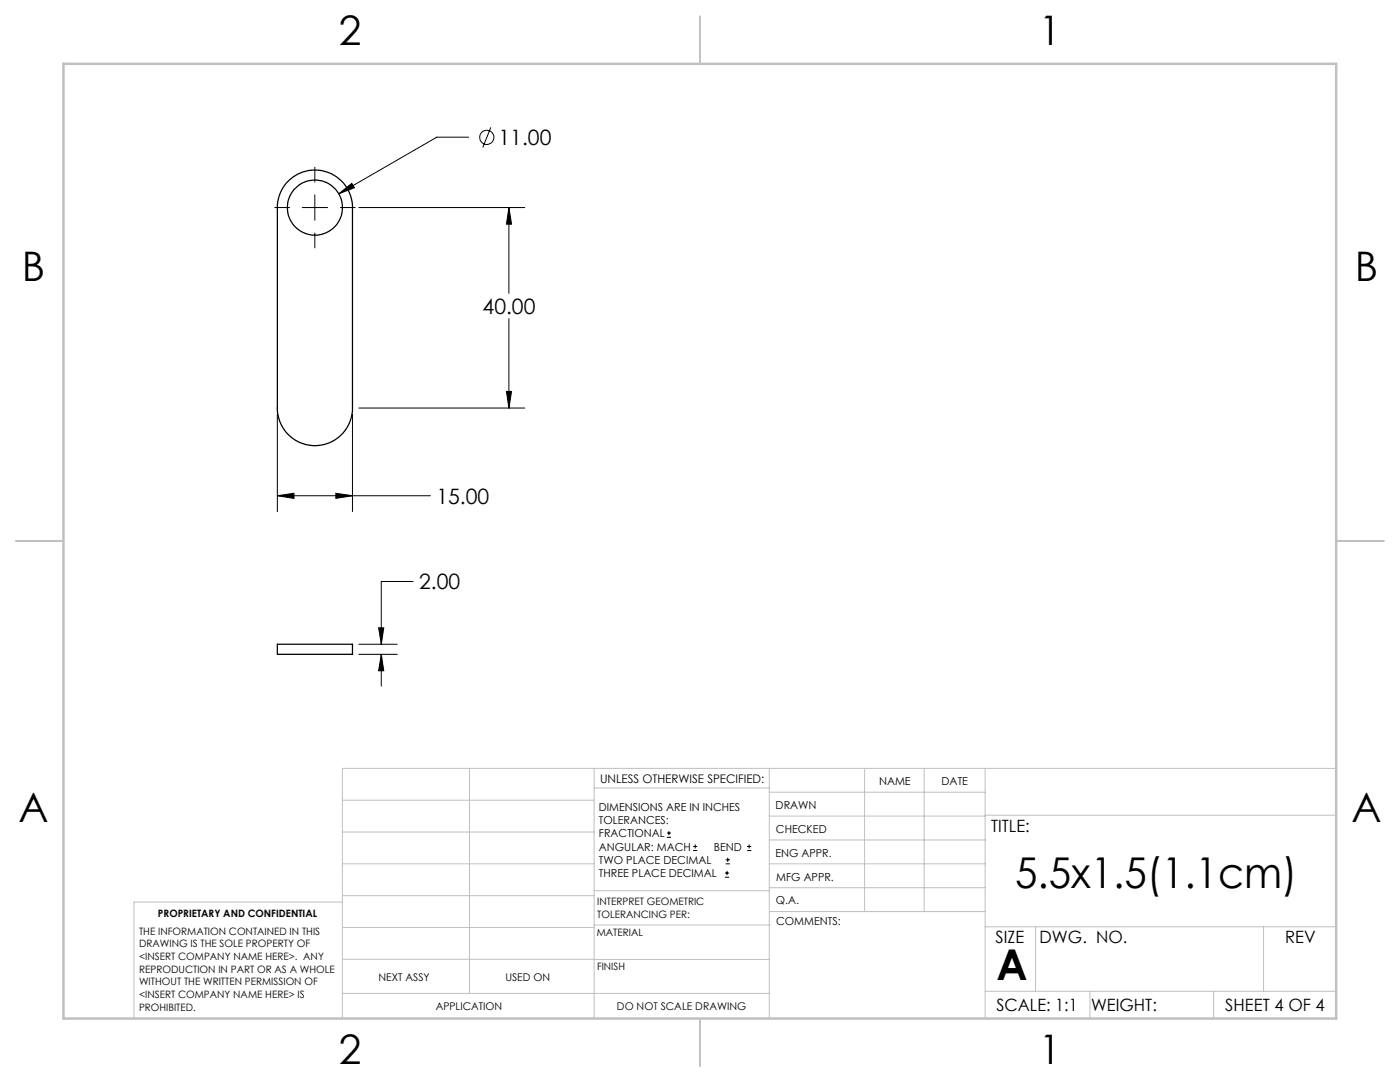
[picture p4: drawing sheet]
<svg xmlns="http://www.w3.org/2000/svg" width="279mm" height="216mm" viewBox="0 0 279 216" stroke-linecap="round" stroke-linejoin="round" font-family="sans-serif">
<g fill="none" stroke="#000" stroke-width=".25">
<path d="M57.6 36a7.5 7.5 0 0 1 8.2-1.5 7.5 7.5 0 0 1 4.5 6.9v40a7.5 7.5 0 0 1-7.5 7.5 7.5 7.5 0 0 1-7.4-7.5v-40a7.5 7.5 0 0 1 2.2-5.4zM55.4 128.6h14.9v2h-14.9z"/>
<circle cx="62.9" cy="41.4" r="5.5"/>
</g>
<g fill="none" stroke="#000" stroke-width=".2">
<path d="M62.8 33.4v2.9M62.8 38.9v5.1M67.6 38.7l2.6-2.1 .5 .9zM93.5 27.4h-6.3l-19.6 11.3M98 25.4l-1.7 4M54.8 41.4h3M60.3 41.4h5.1M62.8 46.5v3M67.9 41.4h3M71.6 41.4h33.1M101.6 41.4l.5 3.3h-1zM101.6 41.4v17.1"/>
<path d="M101.1 78.1h1l-.5 3.3zM101.6 63.6v17.8M55.4 98.9l3.3-.5v1zM55.4 82.7v19.4M55.4 98.9h30.5M67 98.4l3.3 .5-3.3 .5zM70.3 82.7v19.4M71.6 81.4h33.1M82.4 116h-6.3v12.6M71.6 128.6h7.7M71.6 130.6h7.7M75.6 125.3h1l-.5 3.3z"/>
<path d="M76.1 130.6l.5 3.2h-1zM76.1 130.6v6.3M133.1 167.1h.8M133.1 166.2h.8M133.5 165.8v.9M138.3 169.7h.8M138.3 168.9h.8M138.7 168.5v.8M144.7 175h.8M144.7 174.2h.8M144.8 172.4h.9M144.8 171.6h.9"/>
<path d="M145.1 173.8v.8M145.2 171.1v.9M149.1 169.7h.8M149.1 168.9h.8M149.5 168.5v.8"/>
<circle cx="97.1" cy="27.4" r="1.42"/>
</g>
<g fill="none" stroke="#c0c0c0" stroke-width=".2">
<path d="M68.3 159.7h50.3M93.7 153.3v44.9M118.6 153.3v49.9M118.6 157.2h34.9M153.5 153.3v49.9M153.5 158.1h43.1M172.5 153.3v28.6M184.4 153.3v28.6M196.6 153.3v49.9M266.7 153.3h-198.4v49.9M68.3 178.7h50.3M68.3 172.4h50.3"/>
<path d="M68.3 166h50.3M68.3 180h-41.6v23.2M118.6 177.7h35M153.5 167.6h43.1M153.5 162.8h43.1M153.5 172.4h43.1M153.5 177.1h43.1M196.6 162.7h70.1M68.3 198.2h85.2M68.3 191.4l85.2 .1M68.3 185.1h50.3M118.6 184.6h35"/>
<path d="M153.6 181.9h43M196.6 197.8h70.1M196.6 184.9h70.1M206.7 184.9v12.9M217.5 197.8v5.4M242.2 197.8v5.4M252.2 184.9v12.9"/>
</g>
<path d="M139.7 3.2v9.5M3.1 107.9h9.6M266.7 107.9h9.5M139.7 203.2v9.6" fill="none" stroke="#c0c0c0" stroke-width=".25"/>
<path d="M12.7 12.7h254v190.5h-254z" fill="none" stroke="#c0c0c0" stroke-width=".5"/>
<path d="M75.6 125.3h1l-.5 3.3zM76.1 130.6l.5 3.2h-1zM67.6 38.7l3.1-1.2-.5-.9zM101.1 78.1h1l-.5 3.3zM101.6 41.4l.5 3.3h-1zM67 98.4l3.3 .5-3.3 .5zM55.4 98.9l3.3-.5v1z" fill="#000"/>
<g font-size="8.5">
<text x="202.6" y="177.2">5.5x1.5(1.1cm)</text>
<text x="198.9" y="195.5">A</text>
</g>
<g font-size="8.1">
<text x="67.6" y="8.9">2</text>
<text x="207.3" y="8.9">1</text>
<text x="4.4" y="56.2">B</text>
<text x="270.4" y="56.2">B</text>
<text x="3.7" y="164.1">A</text>
<text x="269.7" y="164.1">A</text>
<text x="67.6" y="212.4">2</text>
<text x="207.3" y="212.4">1</text>
</g>
<g font-size="4.2">
<text x="99.5" y="28.9">11.00</text>
<text x="96.3" y="62.6">40.00</text>
<text x="87.1" y="100.5">15.00</text>
<text x="83.6" y="117.6">2.00</text>
</g>
<g font-size="3.4">
<text x="197.8" y="166">TITLE:</text>
<text x="198.7" y="188.1">SIZE</text>
<text x="207.5" y="188.1">DWG. NO.</text>
<text x="256.5" y="188.2">REV</text>
<text x="198.8" y="201.7">SCALE: 1:1</text>
<text x="217.7" y="201.8">WEIGHT:</text>
<text x="244.5" y="201.7">SHEET 4 OF 4</text>
</g>
<text font-size="2.4" x="119.8" y="156.2">UNLESS OTHERWISE SPECIFIED:</text>
<g font-size="2.2">
<text x="119.5" y="161.8">DIMENSIONS ARE IN INCHES</text>
<text x="154.8" y="161.4">DRAWN</text>
<text x="175.4" y="156.6">NAME</text>
<text x="187.9" y="156.7">DATE</text>
<text x="119.5" y="164.4">TOLERANCES:</text>
<text x="119.5" y="167.1">FRACTIONAL</text>
<text x="154.9" y="166.3">CHECKED</text>
<text x="119.5" y="169.7">ANGULAR: MACH</text>
<text x="119.5" y="172.4">TWO PLACE DECIMAL</text>
<text x="142.5" y="169.7">BEND</text>
<text x="154.8" y="170.9">ENG APPR.</text>
<text x="119.5" y="175">THREE PLACE DECIMAL</text>
<text x="154.9" y="175.7">MFG APPR.</text>
<text x="154.9" y="180.4">Q.A.</text>
<text x="154.9" y="184.6">COMMENTS:</text>
</g>
<g font-size="2.1">
<text x="75.5" y="195.7">NEXT ASSY</text>
<text x="100.9" y="195.7">USED ON</text>
<text x="86.9" y="201.5">APPLICATION</text>
<text x="123.1" y="201.6">DO NOT SCALE DRAWING</text>
</g>
<g font-size="2">
<text x="31.5" y="182.9">PROPRIETARY AND CONFIDENTIAL</text>
<text x="119.2" y="180.6">INTERPRET GEOMETRIC</text>
<text x="119.2" y="183.1">TOLERANCING PER:</text>
<text x="27.8" y="186.5">THE INFORMATION CONTAINED IN THIS</text>
<text x="27.8" y="189">DRAWING IS THE SOLE PROPERTY OF</text>
<text x="27.8" y="191.6">&lt;INSERT COMPANY NAME HERE&gt;. ANY</text>
<text x="119.1" y="186.7">MATERIAL</text>
<text x="27.8" y="194.1">REPRODUCTION IN PART OR AS A WHOLE</text>
<text x="27.8" y="196.6">WITHOUT THE WRITTEN PERMISSION OF</text>
<text x="119.1" y="193.5">FINISH</text>
<text x="27.8" y="199.1">&lt;INSERT COMPANY NAME HERE&gt; IS</text>
<text x="27.8" y="201.7">PROHIBITED.</text>
</g>
</svg>
